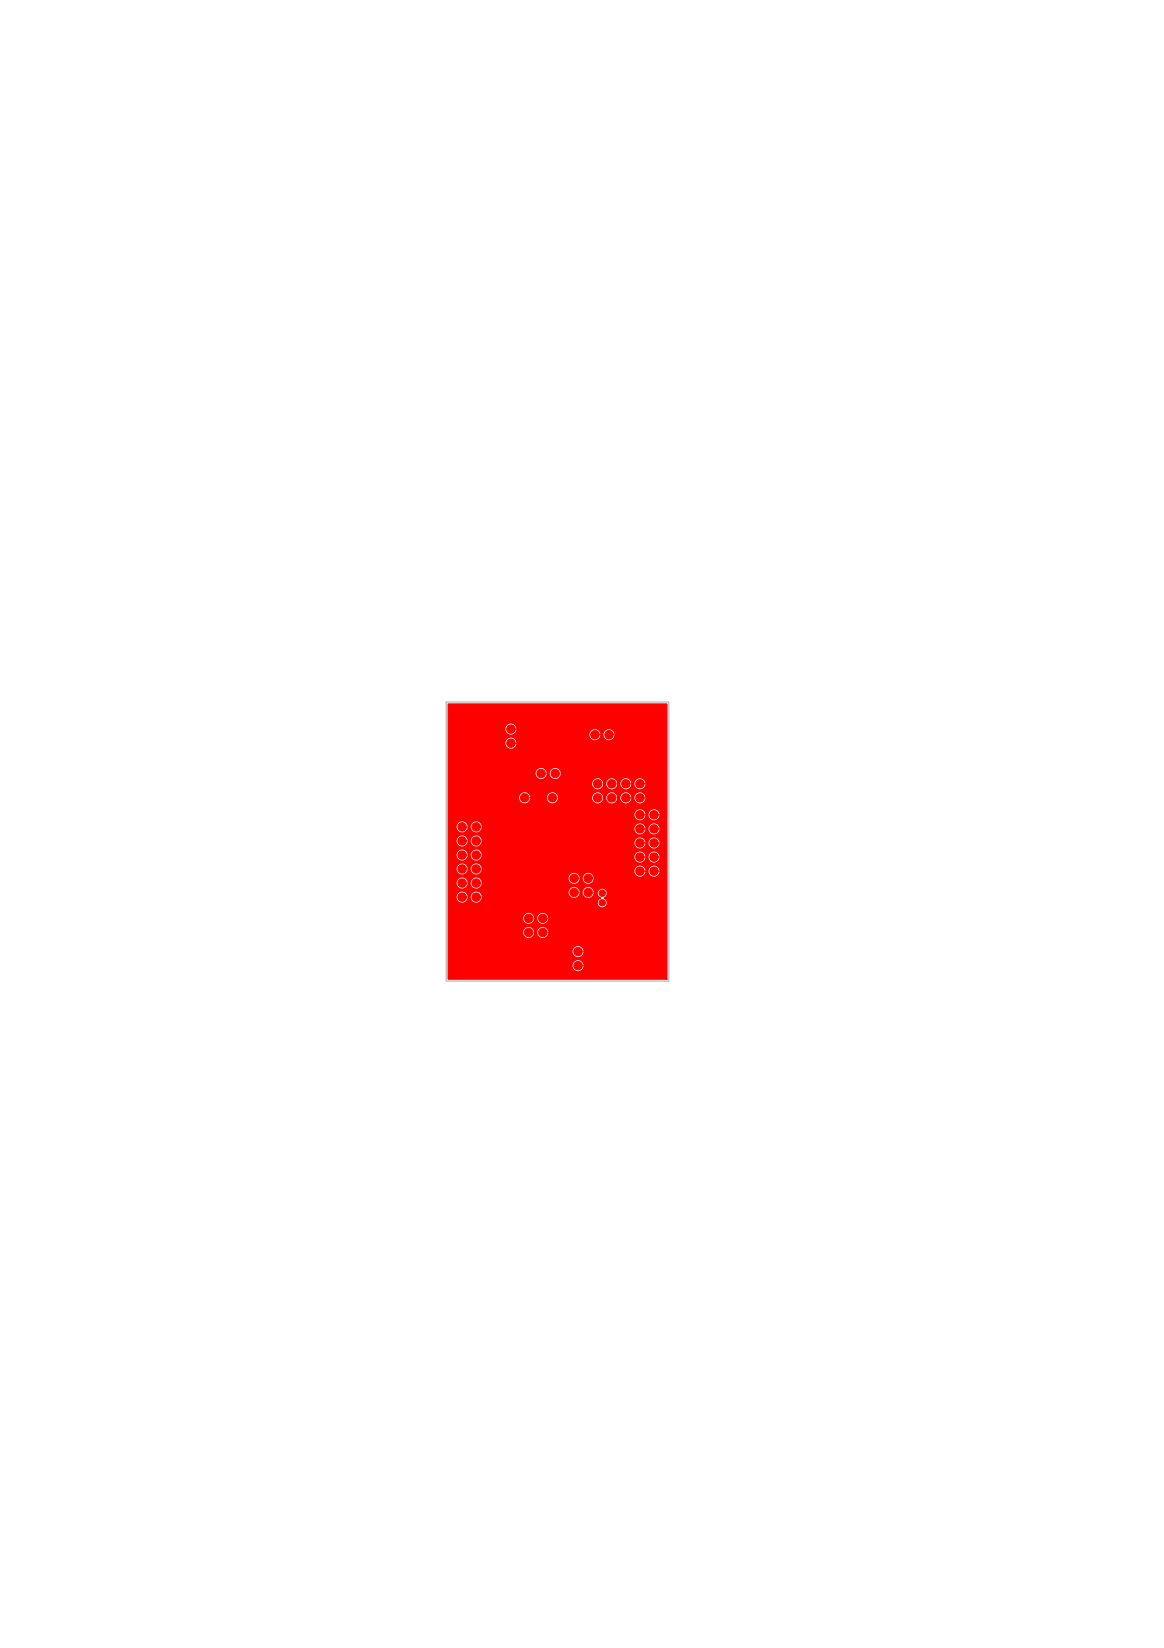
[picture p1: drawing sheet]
<svg xmlns="http://www.w3.org/2000/svg" width="210mm" height="297mm" viewBox="0 0 210 297" stroke-linecap="round" stroke-linejoin="round" font-family="sans-serif">
<path d="M80.5 126.5h40.1v50.3h-40.1z" fill="none" stroke="#c0c0c0" stroke-width=".25"/>
<path d="M80.8 126.9v49.6h39.5v-49.6zM82.2 149a1.15 1.15 0 0 1 2.3 0 1.15 1.15 0 0 1-2.3 0zM82.2 151.6a1.15 1.15 0 0 1 2.3 0 1.15 1.15 0 0 1-2.3 0zM82.2 154.1a1.15 1.15 0 0 1 2.3 0 1.15 1.15 0 0 1-2.3 0zM82.2 156.6a1.15 1.15 0 0 1 2.3 0 1.15 1.15 0 0 1-2.3 0zM82.2 159.2a1.15 1.15 0 0 1 2.3 0 1.15 1.15 0 0 1-2.3 0zM82.2 161.7a1.15 1.15 0 0 1 2.3 0 1.15 1.15 0 0 1-2.3 0zM84.8 149a1.12 1.12 0 0 1 2.2 0 1.12 1.12 0 0 1-2.2 0zM84.8 151.6a1.12 1.12 0 0 1 2.2 0 1.12 1.12 0 0 1-2.2 0zM84.8 154.1a1.12 1.12 0 0 1 2.2 0 1.12 1.12 0 0 1-2.2 0zM84.8 156.6a1.12 1.12 0 0 1 2.2 0 1.12 1.12 0 0 1-2.2 0zM84.8 159.2a1.12 1.12 0 0 1 2.2 0 1.12 1.12 0 0 1-2.2 0zM84.8 161.7a1.12 1.12 0 0 1 2.2 0 1.12 1.12 0 0 1-2.2 0zM91 131.4a1.15 1.15 0 0 1 2.3 0 1.15 1.15 0 0 1-2.3 0zM91 134a1.15 1.15 0 0 1 2.3 0 1.15 1.15 0 0 1-2.3 0zM93.5 143.8a1.12 1.12 0 0 1 2.2 0 1.12 1.12 0 0 1-2.2 0zM94.2 165.5a1.15 1.15 0 0 1 2.3 0 1.15 1.15 0 0 1-2.3 0zM94.2 168.1a1.15 1.15 0 0 1 2.3 0 1.15 1.15 0 0 1-2.3 0zM96.5 139.4a1.12 1.12 0 0 1 2.2 0 1.12 1.12 0 0 1-2.2 0zM99 139.4a1.12 1.12 0 0 1 2.2 0 1.12 1.12 0 0 1-2.2 0zM98.5 143.8a1.12 1.12 0 0 1 2.2 0 1.12 1.12 0 0 1-2.2 0zM96.8 165.5a1.12 1.12 0 0 1 2.2 0 1.12 1.12 0 0 1-2.2 0zM96.8 168.1a1.12 1.12 0 0 1 2.2 0 1.12 1.12 0 0 1-2.2 0zM102.4 158.3a1.12 1.12 0 0 1 2.2 0 1.12 1.12 0 0 1-2.2 0zM102.4 160.9a1.12 1.12 0 0 1 2.2 0 1.12 1.12 0 0 1-2.2 0zM106.2 132.4a1.12 1.12 0 0 1 2.2 0 1.12 1.12 0 0 1-2.2 0zM108.7 132.4a1.12 1.12 0 0 1 2.2 0 1.12 1.12 0 0 1-2.2 0zM106.7 141.3a1.12 1.12 0 0 1 2.2 0 1.12 1.12 0 0 1-2.2 0zM106.7 143.8a1.12 1.12 0 0 1 2.2 0 1.12 1.12 0 0 1-2.2 0zM105 158.3a1.12 1.12 0 0 1 2.2 0 1.12 1.12 0 0 1-2.2 0zM105 160.9a1.12 1.12 0 0 1 2.2 0 1.12 1.12 0 0 1-2.2 0zM103.1 171.5a1.15 1.15 0 0 1 2.3 0 1.15 1.15 0 0 1-2.3 0zM103.1 174.1a1.15 1.15 0 0 1 2.3 0 1.15 1.15 0 0 1-2.3 0zM109.2 141.3a1.12 1.12 0 0 1 2.2 0 1.12 1.12 0 0 1-2.2 0zM109.2 143.8a1.12 1.12 0 0 1 2.2 0 1.12 1.12 0 0 1-2.2 0zM108 160.3a.93 .93 0 0 1 1.4 .2 .93 .93 0 0 1-.5 1.4 .93 .93 0 0 1 .4 1.4 .93 .93 0 0 1-1.4 0 .93 .93 0 0 1 .4-1.4 .93 .93 0 0 1-.3-1.6zM111.7 141.3a1.15 1.15 0 0 1 2.3 0 1.15 1.15 0 0 1-2.3 0zM111.7 143.8a1.15 1.15 0 0 1 2.3 0 1.15 1.15 0 0 1-2.3 0zM114.3 141.3a1.12 1.12 0 0 1 2.2 0 1.12 1.12 0 0 1-2.2 0zM114.3 143.8a1.12 1.12 0 0 1 2.2 0 1.12 1.12 0 0 1-2.2 0zM114.3 146.9a1.12 1.12 0 0 1 2.2 0 1.12 1.12 0 0 1-2.2 0zM114.3 149.4a1.12 1.12 0 0 1 2.2 0 1.12 1.12 0 0 1-2.2 0zM114.3 151.9a1.12 1.12 0 0 1 2.2 0 1.12 1.12 0 0 1-2.2 0zM114.3 154.5a1.12 1.12 0 0 1 2.2 0 1.12 1.12 0 0 1-2.2 0zM114.3 157a1.12 1.12 0 0 1 2.2 0 1.12 1.12 0 0 1-2.2 0zM116.8 146.9a1.15 1.15 0 0 1 2.3 0 1.15 1.15 0 0 1-2.3 0zM116.8 149.4a1.15 1.15 0 0 1 2.3 0 1.15 1.15 0 0 1-2.3 0zM116.8 151.9a1.15 1.15 0 0 1 2.3 0 1.15 1.15 0 0 1-2.3 0zM116.8 154.5a1.15 1.15 0 0 1 2.3 0 1.15 1.15 0 0 1-2.3 0zM116.8 157a1.15 1.15 0 0 1 2.3 0 1.15 1.15 0 0 1-2.3 0z" fill="#f00" stroke="#f00" stroke-width=".25"/>
<g fill="none" stroke="#f00" stroke-width=".18">
<path d="M82.3 131.4h.1M85.3 134.4h.1M85.3 128.4h.1M86.2 137.5h.1M86.9 138.2h.1M86.9 136.8h.1M87.6 137.5h.1M91.4 128.9h.1M92.1 129.6h.1M92.1 128.1h.1M92.9 128.9h.1M94.6 137.8h.1"/>
<path d="M98 128.8h.1M98.7 129.5h.1M98.7 128.1h.1M99.4 128.8h.1M102.3 128.5h.1M103 129.2h.1M103 127.8h.1M115.8 134.4h.1M115.8 128.4h.1M118.8 131.4h.1M89.1 145.7h.1M89.8 146.4h.1"/>
<path d="M89.8 145h.1M91.5 156h.1M92.2 156.7h.1M92.2 155.3h.1M92.9 156h.1M97.6 159.6h.1M98.3 158.9h.1M99 159.6h.1M100 147.6h.1M100.7 148.3h.1M101.4 147.6h.1M108.2 155.8h.1"/>
<path d="M82.3 172h.1M85.3 175h.1M85.3 169h.1M88.3 172h.1M88.7 163.8h.1M88.7 162.4h.1M89.4 163.1h.1M91.3 173.6h.1M92 174.3h.1M92 172.9h.1M92.7 173.6h.1M95 163h.1"/>
<path d="M95.7 162.3h.1M96.4 163h.1M98.3 160.3h.1M99.1 167.5h.1M103.4 165.9h.1M104.1 166.6h.1M104.1 165.2h.1M104.8 165.9h.1M105.2 166.2h.1M105.9 166.9h.1M105.9 165.5h.1M106.6 166.2h.1"/>
<path d="M110.1 172.7h.1M110.1 171.3h.1M110.8 172h.1M112.8 172h.1M115.8 175h.1M115.8 169h.1M117.7 161.9h.1M118.1 162.3h.1M118.1 161.4h.1M118.6 161.9h.1M118.8 172h.1"/>
</g>
<g fill="#f00" stroke="#f00" stroke-width=".18">
<circle cx="110.1" cy="172" r=".7"/>
<circle cx="92" cy="173.6" r=".7"/>
<circle cx="88.7" cy="163.1" r=".7"/>
<circle cx="104.1" cy="165.9" r=".7"/>
<circle cx="105.9" cy="166.2" r=".7"/>
<circle cx="92.2" cy="156" r=".7"/>
<circle cx="108.2" cy="156.5" r=".7"/>
<circle cx="95.7" cy="163" r=".7"/>
<circle cx="98.3" cy="159.6" r=".7"/>
<circle cx="86.9" cy="137.5" r=".7"/>
<circle cx="89.8" cy="145.7" r=".7"/>
<circle cx="100.7" cy="147.6" r=".7"/>
<circle cx="94.6" cy="137.1" r=".7"/>
<circle cx="103" cy="128.5" r=".7"/>
<circle cx="98.7" cy="128.8" r=".7"/>
<circle cx="115.4" cy="141.3" r=".76"/>
<circle cx="115.4" cy="143.8" r=".76"/>
<circle cx="97.9" cy="168.1" r=".76"/>
<circle cx="97.9" cy="165.5" r=".76"/>
<circle cx="95.3" cy="168.1" r=".76"/>
<circle cx="95.3" cy="165.5" r=".76"/>
<circle cx="104.2" cy="174.1" r=".76"/>
<circle cx="104.2" cy="171.5" r=".76"/>
<circle cx="115.4" cy="146.9" r=".76"/>
<circle cx="117.9" cy="146.9" r=".76"/>
<circle cx="115.4" cy="149.4" r=".76"/>
<circle cx="117.9" cy="149.4" r=".76"/>
<circle cx="115.4" cy="151.9" r=".76"/>
<circle cx="117.9" cy="151.9" r=".76"/>
<circle cx="115.4" cy="154.5" r=".76"/>
<circle cx="117.9" cy="154.5" r=".76"/>
<circle cx="106.1" cy="160.9" r=".76"/>
<circle cx="103.5" cy="160.9" r=".76"/>
<circle cx="106.1" cy="158.3" r=".76"/>
<circle cx="103.5" cy="158.3" r=".76"/>
<circle cx="92.1" cy="134" r=".76"/>
<circle cx="92.1" cy="131.4" r=".76"/>
<circle cx="92.1" cy="128.9" r=".76"/>
<circle cx="97.6" cy="139.4" r=".76"/>
<circle cx="100.1" cy="139.4" r=".76"/>
<circle cx="110.3" cy="141.3" r=".76"/>
<circle cx="110.3" cy="143.8" r=".76"/>
<circle cx="112.9" cy="141.3" r=".76"/>
<circle cx="112.9" cy="143.8" r=".76"/>
<circle cx="107.8" cy="141.3" r=".76"/>
<circle cx="107.8" cy="143.8" r=".76"/>
<circle cx="85.3" cy="131.4" r="3"/>
<circle cx="85.3" cy="172" r="3"/>
<circle cx="115.8" cy="172" r="3"/>
<circle cx="115.8" cy="131.4" r="3"/>
<circle cx="108.6" cy="162.7" r=".57"/>
<circle cx="108.6" cy="161" r=".57"/>
<circle cx="118.1" cy="161.9" r=".44"/>
<circle cx="99.6" cy="143.8" r=".76"/>
<circle cx="94.6" cy="143.8" r=".76"/>
</g>
<g font-size="7.8" fill="#f00">
<text x="90.8" y="134.2">J5</text>
<text x="105.9" y="135.2">J1</text>
</g>
<g font-size="5.3" fill="#f00">
<text x="102.2" y="161.5">J4</text>
<text x="94" y="168.7">J19J18</text>
<text x="100.3" y="174.7">J2</text>
</g>
<text font-size="5.2" fill="#f00" x="91.5" y="145.7">X2 J9J7J8J16</text>
<g font-size="2.7" fill="#f00">
<text x="82" y="152.6">J13</text>
<text x="82" y="155.1">J14</text>
<text x="82" y="150">J10</text>
<text x="82" y="160.1">J11</text>
<text x="82" y="157.6">J15</text>
<text x="114" y="158">J17</text>
<text x="82" y="162.7">J12</text>
</g>
<g font-size="1.8" fill="#f00">
<text x="107.9" y="135.9" transform="rotate(-90 107.9 135.9)">J1x5 J1x3 J1x1</text>
<text x="110.5" y="135.9" transform="rotate(-90 110.5 135.9)">J1x6 J1x4 J1x2</text>
</g>
</svg>
